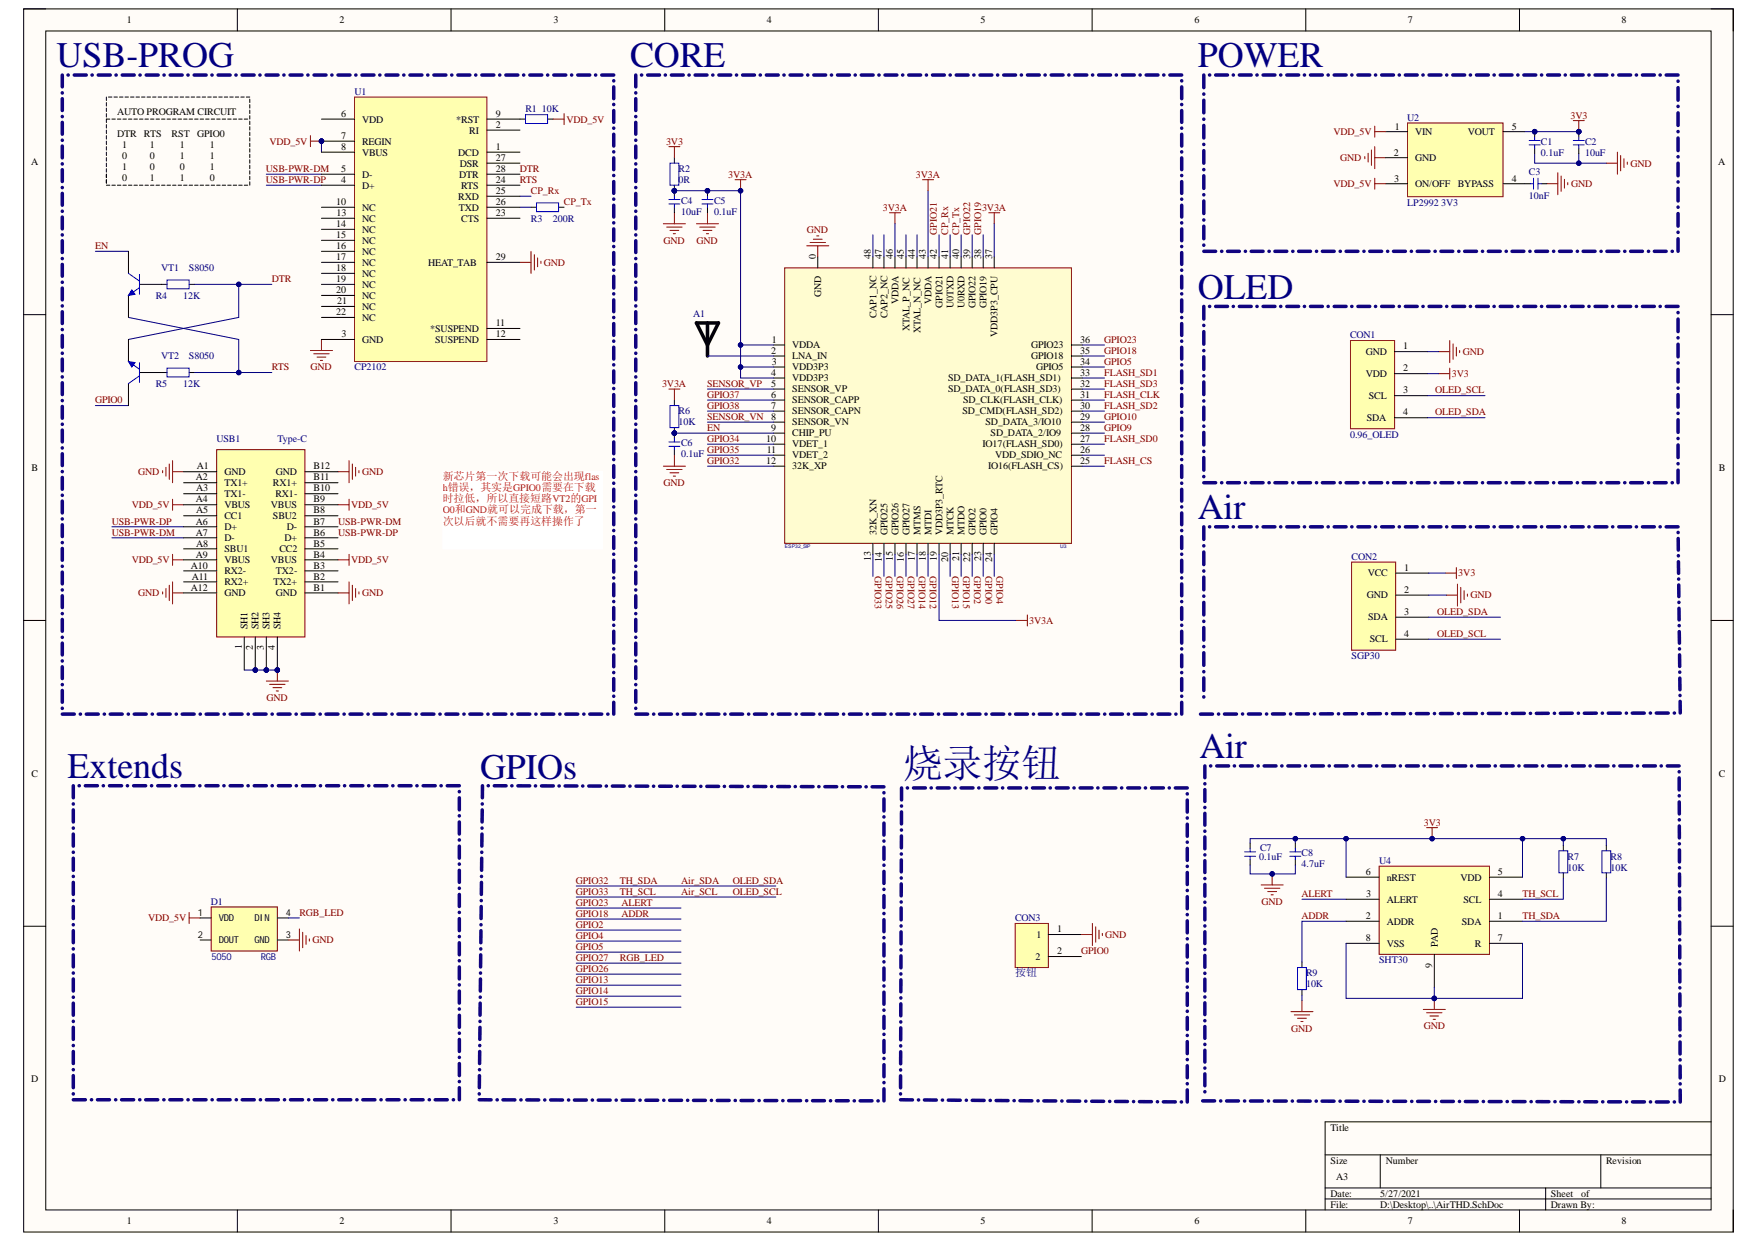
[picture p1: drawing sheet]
# Altium project AirTHD.PrjPcb
1 sheet, 29 parts. Net scope: global (net labels, ports and power ports of the same name join across sheets).
Board files: AirTHD.PcbDoc, PCB1.PcbDoc

## Sheet AirTHD.SchDoc
size A3; SheetNumber: 1; SheetTotal: 1

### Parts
*  SGP30模块  [4Pin排针]
A1  RAINSUN  [ANT-Rainsun-AN5120]  (value not drawn)
C1  0.1uF  [CAP_0402]
C2  10uF  [CAP_0402]
C3  10nF  [CAP_0402]
C4  10uF  [CAP_0402]
C5  0.1uF  [CAP_0402]
C6  0.1uF  [CAP_0402]
C7  0.1uF  [CAP_0402]
C8  4.7uF  [CAP_0402]
CON1  0.96_OLED  [4Pin排针]
CON3  按钮  [3*4贴片按钮]
D1  Type: 5050  [LED_5050_WS2812B]  (hidden comment: RGB)
R1  10K  [RES_0402]
R2  0R  [RES_0402]
R3  200R  [RES_0402]
R4  12K  [RES_0402]
R5  12K  [RES_0402]
R6  10K  [RES_0402]
R7  10K  [RES_0402]
R8  10K  [RES_0402]
R9  10K  [RES_0402]
U1  CP2102  [QFN-28]
U2  LP2992 3V3  [SOT23-5]
U3  ESP32_SIP  [QFN-48_7X7]
U4  SHT30  [SHT30]
USB1  Type-C  [Type-C-TOP]
VT1  S8050  [SMT_TRIODE_NPN]
VT2  S8050  [SMT_TRIODE_NPN]

### Blocks framed on the sheet
烧录按钮: CON3

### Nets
3V3: *.1(VCC) C1.2 C2.2 C7.2 C8.2 CON1.2(VDD) R2.1 R7.2 R8.2 U2.5(VOUT) U4.5(VDD) U4.6(nREST)
3V3A: C4.2 C5.2 R2.2 R6.1 U3.1(VDDA) U3.3(VDD3P3) U3.4(VDD3P3) U3.19(VDD3P3_RTC) U3.37(VDD3P3_CPU) U3.43(VDDA) U3.46(VDDA)
GND: *.2(GND) C1.1 C2.1 C3.1 C4.1 C5.1 C6.2 C7.1 C8.1 CON1.1(GND) CON3.1 D1.3(GND) R9.1 U1.3(GND) U1.29(HEAT_TAB) U2.2(GND) U3.0(GND) U4.7(R) U4.8(VSS) U4.9(PAD) USB1.1(SH1) USB1.2(SH2) USB1.3(SH3) USB1.4(SH4) USB1.A1(GND) USB1.A12(GND) USB1.B1(GND) USB1.B12(GND)
VDD_5V: D1.1(VDD) R1.1 U1.7(REGIN) U1.8(VBUS) U2.1(VIN) U2.3(ON/OFF) USB1.A4(VBUS) USB1.A9(VBUS) USB1.B4(VBUS) USB1.B9(VBUS)
ADDR: R9.2 U3.35(GPIO18) U4.2(ADDR)  [also labelled GPIO18]
Air_SCL: *.3(SCL) CON1.3(SCL) R7.1 U3.13(32K_XN) U4.4(SCL)  [also labelled GPIO33, OLED_SCL, TH_SCL]
Air_SDA: *.4(SDA) CON1.4(SDA) R8.1 U3.12(32K_XP) U4.1(SDA)  [also labelled GPIO32, OLED_SDA, TH_SDA]
ALERT: U3.36(GPIO23) U4.3(ALERT)  [also labelled GPIO23]
CP_Rx: U1.25(RXD) U3.41(U0TXD)
CP_Tx: R3.1 U3.40(U0RXD)
DTR: R4.1 U1.28(DTR) VT2.2(E)
EN: C6.1 R6.2 U3.9(CHIP_PU) VT1.3(C)
FLASH_CLK: U3.31(SD_CLK(FLASH_CLK))
FLASH_CS: U3.25(IO16(FLASH_CS))
FLASH_SD0: U3.27(IO17(FLASH_SD0))
FLASH_SD1: U3.33(SD_DATA_1(FLASH_SD1))
FLASH_SD2: U3.30(SD_CMD(FLASH_SD2))
FLASH_SD3: U3.32(SD_DATA_0(FLASH_SD3))
GPIO0: CON3.2 U3.23(GPIO0) VT2.3(C)
GPIO2: U3.22(GPIO2)
GPIO4: U3.24(GPIO4)
GPIO5: U3.34(GPIO5)
GPIO9: U3.28(SD_DATA_2/IO9)
GPIO10: U3.29(SD_DATA_3/IO10)
GPIO12: U3.18(MTDI)
GPIO13: U3.20(MTCK)
GPIO14: U3.17(MTMS)
GPIO15: U3.21(MTDO)
GPIO19: U3.38(GPIO19)
GPIO21: U3.42(GPIO21)
GPIO22: U3.39(GPIO22)
GPIO25: U3.14(GPIO25)
GPIO26: U3.15(GPIO26)
GPIO27: D1.4(DIN) U3.16(GPIO27)  [also labelled RGB_LED]
GPIO34: U3.10(VDET_1)
GPIO35: U3.11(VDET_2)
GPIO37: U3.6(SENSOR_CAPP)
GPIO38: U3.7(SENSOR_CAPN)
RTS: R5.1 U1.24(RTS) VT1.2(E)
SENSOR_VN: U3.8(SENSOR_VN)
SENSOR_VP: U3.5(SENSOR_VP)
USB-PWR-DM: U1.5(D-) USB1.A7(D-) USB1.B7(D-)
USB-PWR-DP: U1.4(D+) USB1.A6(D+) USB1.B6(D+)
NetA1_1: A1.1 U3.2(LNA_IN)
NetC3_2: C3.2 U2.4(BYPASS)
NetR1_2: R1.2 U1.9(*RST)
NetR3_2: R3.2 U1.26(TXD)
NetR4_2: R4.2 VT1.1(B)
NetR5_2: R5.2 VT2.1(B)

Not connected (* = marked no-connect by the designer): D1 2(DOUT); U1 1(DCD) 2(RI) 6(VDD) 10(NC) 11(*SUSPEND) 12(SUSPEND) 13(NC) 14(NC) 15(NC) 16(NC) 17(NC) 18(NC) 19(NC) 20(NC) 21(NC) 22(NC) 23(CTS) 27(DSR); U3 26(VDD_SDIO_NC) 44(XTAL_N_NC) 45(XTAL_P_NC) 47(CAP2_NC) 48(CAP1_NC); USB1 A2(TX1+) A3(TX1-) A5(CC1) A8(SBU1) A10(RX2-) A11(RX2+) B2(TX2+) B3(TX2-) B5(CC2) B8(SBU2) B10(RX1-) B11(RX1+)

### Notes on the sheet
- USB-PROG
- CORE
- POWER
- AUTO PROGRAM CIRCUIT
  DTR   RTS    RST   GPIO0
  1         1          1          1
  0         0          1          1
  1         0          0          1
  0         1          1          0
- OLED
- Air
- 新芯片第一次下载可能会出现flash错误，其实是GPIO0需要在下载时拉低，所以直接短路VT2的GPIO0和GND就可以完成下载，第一次以后就不需要再这样操作了
- Extends
- GPIOs
